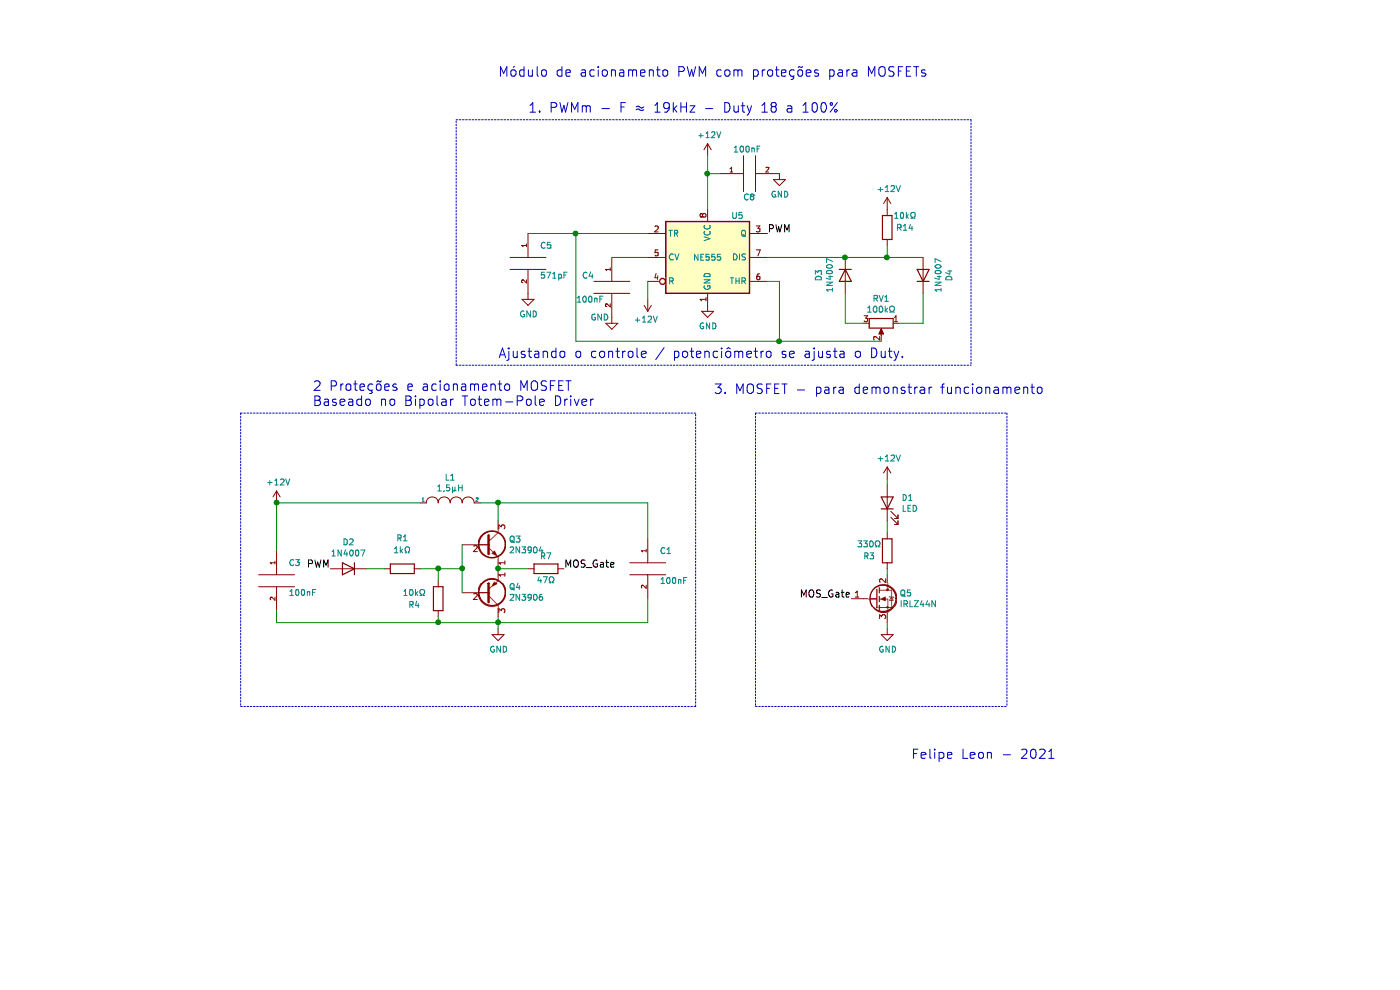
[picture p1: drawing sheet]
EESchema Schematic File Version 4
EELAYER 30 0
EELAYER END
$Descr A4 11693 8268
encoding utf-8
Sheet 1 1
Title ""
Date ""
Rev ""
Comp ""
Comment1 ""
Comment2 ""
Comment3 ""
Comment4 ""
$EndDescr
$Comp
L power:GND #PWR03
U 1 1
P 5600 2550
F 0 "#PWR03" H 5600 2300 50  0001 C CNN
F 1 "GND" H 5605 2377 50  0000 C CNN
F 2 "" H 5600 2550 50  0001 C CNN
F 3 "" H 5600 2550 50  0001 C CNN
	1    5600 2550
	1    0    0    -1  
$EndComp
Text Notes 4100 950  0    79   ~ 0
1. PWMm - F ≈ 19kHz - Duty 18 a 100%
Text Notes 3850 650  0    79   ~ 0
Módulo de acionamento PWM com proteções para MOSFETs
$Comp
L power:+12V #PWR07
U 1 1
P 5600 1300
F 0 "#PWR07" H 5600 1150 50  0001 C CNN
F 1 "+12V" H 5615 1473 50  0000 C CNN
F 2 "" H 5600 1300 50  0001 C CNN
F 3 "" H 5600 1300 50  0001 C CNN
	1    5600 1300
	1    0    0    -1  
$EndComp
Text Label 6100 1950 0    59   ~ 0
PWM
$Comp
L power:GND #PWR09
U 1 1
P 4100 2450
F 0 "#PWR09" H 4100 2200 50  0001 C CNN
F 1 "GND" H 4105 2277 50  0000 C CNN
F 2 "" H 4100 2450 50  0001 C CNN
F 3 "" H 4100 2450 50  0001 C CNN
	1    4100 2450
	1    0    0    -1  
$EndComp
Wire Notes Line
	3500 3050 3500 1000
Wire Notes Line
	3500 1000 7800 1000
Wire Notes Line
	7800 1000 7800 3050
Wire Notes Line
	3500 3050 7800 3050
$Comp
L pspice:CAP C8
U 1 1
P 5950 1450
F 0 "C8" V 5750 1400 50  0000 L CNN
F 1 "100nF" V 6150 1350 50  0000 L CNN
F 2 "Capacitor_THT:C_Disc_D7.5mm_W5.0mm_P5.00mm" H 5950 1450 50  0001 C CNN
F 3 "~" H 5950 1450 50  0001 C CNN
	1    5950 1450
	0    -1   -1   0   
$EndComp
$Comp
L power:GND #PWR020
U 1 1
P 6200 1450
F 0 "#PWR020" H 6200 1200 50  0001 C CNN
F 1 "GND" H 6205 1277 50  0000 C CNN
F 2 "" H 6200 1450 50  0001 C CNN
F 3 "" H 6200 1450 50  0001 C CNN
	1    6200 1450
	1    0    0    -1  
$EndComp
Wire Wire Line
	5600 1300 5600 1450
Wire Wire Line
	5700 1450 5600 1450
Connection ~ 5600 1450
Wire Wire Line
	5600 1450 5600 1750
$Comp
L pspice:CAP C5
U 1 1
P 4100 2200
F 0 "C5" H 4200 2350 50  0000 L CNN
F 1 "571pF" H 4200 2100 50  0000 L CNN
F 2 "Capacitor_THT:C_Disc_D7.5mm_W5.0mm_P5.00mm" H 4100 2200 50  0001 C CNN
F 3 "~" H 4100 2200 50  0001 C CNN
	1    4100 2200
	1    0    0    -1  
$EndComp
Wire Wire Line
	6100 2350 6200 2350
$Comp
L Device:R R14
U 1 1
P 7100 1900
F 0 "R14" H 7250 1900 50  0000 C CNN
F 1 "10kΩ" H 7250 2000 50  0000 C CNN
F 2 "Resistor_THT:R_Axial_DIN0207_L6.3mm_D2.5mm_P10.16mm_Horizontal" V 7030 1900 50  0001 C CNN
F 3 "~" H 7100 1900 50  0001 C CNN
	1    7100 1900
	1    0    0    -1  
$EndComp
$Comp
L power:+12V #PWR06
U 1 1
P 7100 1750
F 0 "#PWR06" H 7100 1600 50  0001 C CNN
F 1 "+12V" H 7115 1923 50  0000 C CNN
F 2 "" H 7100 1750 50  0001 C CNN
F 3 "" H 7100 1750 50  0001 C CNN
	1    7100 1750
	1    0    0    -1  
$EndComp
$Comp
L Timer:NE555 U5
U 1 1
P 5600 2150
F 0 "U5" H 5850 2500 50  0000 C CNN
F 1 "NE555" H 5600 2150 50  0000 C CNN
F 2 "Package_DIP:DIP-8_W7.62mm_LongPads" H 5600 2150 50  0001 C CNN
F 3 "http://www.ti.com/lit/ds/symlink/ne555.pdf" H 5600 2150 50  0001 C CNN
	1    5600 2150
	1    0    0    -1  
$EndComp
$Comp
L pspice:CAP C4
U 1 1
P 4800 2400
F 0 "C4" H 4550 2500 50  0000 L CNN
F 1 "100nF" H 4500 2300 50  0000 L CNN
F 2 "Capacitor_THT:C_Disc_D7.5mm_W5.0mm_P5.00mm" H 4800 2400 50  0001 C CNN
F 3 "~" H 4800 2400 50  0001 C CNN
	1    4800 2400
	1    0    0    -1  
$EndComp
$Comp
L power:GND #PWR05
U 1 1
P 4800 2650
F 0 "#PWR05" H 4800 2400 50  0001 C CNN
F 1 "GND" H 4700 2650 50  0000 C CNN
F 2 "" H 4800 2650 50  0001 C CNN
F 3 "" H 4800 2650 50  0001 C CNN
	1    4800 2650
	1    0    0    -1  
$EndComp
Wire Wire Line
	4500 2850 4500 1950
Wire Wire Line
	4500 1950 5100 1950
Wire Wire Line
	5100 2150 4800 2150
$Comp
L power:+12V #PWR01
U 1 1
P 5100 2500
F 0 "#PWR01" H 5100 2350 50  0001 C CNN
F 1 "+12V" H 5115 2673 50  0000 C CNN
F 2 "" H 5100 2500 50  0001 C CNN
F 3 "" H 5100 2500 50  0001 C CNN
	1    5100 2500
	-1   0    0    1   
$EndComp
Wire Wire Line
	5100 2500 5100 2350
Connection ~ 4500 1950
Wire Notes Line
	6000 3450 6000 5900
Text Notes 5650 3300 0    79   ~ 0
3. MOSFET - para demonstrar funcionamento
$Comp
L Transistor_FET:IRLZ44N Q5
U 1 1
P 7000 5000
F 0 "Q5" H 7204 5046 50  0000 L CNN
F 1 "IRLZ44N" H 7204 4955 50  0000 L CNN
F 2 "Package_TO_SOT_THT:TO-220-3_Vertical" H 7250 4925 50  0001 L CIN
F 3 "http://www.irf.com/product-info/datasheets/data/irlz44n.pdf" H 7000 5000 50  0001 L CNN
	1    7000 5000
	1    0    0    -1  
$EndComp
Text Label 6800 5000 2    59   ~ 0
MOS_Gate
$Comp
L power:+12V #PWR015
U 1 1
P 7100 4000
F 0 "#PWR015" H 7100 3850 50  0001 C CNN
F 1 "+12V" H 7115 4173 50  0000 C CNN
F 2 "" H 7100 4000 50  0001 C CNN
F 3 "" H 7100 4000 50  0001 C CNN
	1    7100 4000
	1    0    0    -1  
$EndComp
$Comp
L Device:LED D1
U 1 1
P 7100 4200
F 0 "D1" V 7139 4082 50  0000 R CNN
F 1 "LED" V 7048 4082 50  0000 R CNN
F 2 "" H 7100 4200 50  0001 C CNN
F 3 "~" H 7100 4200 50  0001 C CNN
	1    7100 4200
	0    -1   -1   0   
$EndComp
Wire Wire Line
	7100 4450 7100 4350
$Comp
L Device:R R3
U 1 1
P 7100 4600
F 0 "R3" H 7250 4650 50  0000 C CNN
F 1 "330Ω" H 7250 4550 50  0000 C CNN
F 2 "Resistor_THT:R_Axial_DIN0207_L6.3mm_D2.5mm_P10.16mm_Horizontal" V 7030 4600 50  0001 C CNN
F 3 "~" H 7100 4600 50  0001 C CNN
	1    7100 4600
	-1   0    0    1   
$EndComp
$Comp
L power:GND #PWR016
U 1 1
P 7100 5250
F 0 "#PWR016" H 7100 5000 50  0001 C CNN
F 1 "GND" H 7105 5077 50  0000 C CNN
F 2 "" H 7100 5250 50  0001 C CNN
F 3 "" H 7100 5250 50  0001 C CNN
	1    7100 5250
	1    0    0    -1  
$EndComp
$Comp
L Device:R R7
U 1 1
P 4250 4750
F 0 "R7" V 4350 4750 50  0000 C CNN
F 1 "47Ω" V 4150 4750 50  0000 C CNN
F 2 "Resistor_THT:R_Axial_DIN0207_L6.3mm_D2.5mm_P10.16mm_Horizontal" V 4180 4750 50  0001 C CNN
F 3 "~" H 4250 4750 50  0001 C CNN
	1    4250 4750
	0    -1   -1   0   
$EndComp
$Comp
L Device:R_POT RV1
U 1 1
P 7050 2700
F 0 "RV1" V 6843 2700 50  0000 C CNN
F 1 "100kΩ" V 6934 2700 50  0000 C CNN
F 2 "Potentiometer_THT:Potentiometer_Alps_RK163_Single_Horizontal" H 7050 2700 50  0001 C CNN
F 3 "~" H 7050 2700 50  0001 C CNN
	1    7050 2700
	0    1    1    0   
$EndComp
Wire Wire Line
	4100 1950 4500 1950
$Comp
L Diode:1N4007 D4
U 1 1
P 7400 2300
F 0 "D4" H 7400 2083 50  0000 C CNN
F 1 "1N4007" H 7400 2174 50  0000 C CNN
F 2 "Diode_THT:D_DO-41_SOD81_P10.16mm_Horizontal" H 7400 2125 50  0001 C CNN
F 3 "http://www.vishay.com/docs/88503/1n4001.pdf" H 7400 2300 50  0001 C CNN
	1    7400 2300
	0    -1   -1   0   
$EndComp
$Comp
L Diode:1N4007 D3
U 1 1
P 6750 2300
F 0 "D3" H 6750 2083 50  0000 C CNN
F 1 "1N4007" H 6750 2174 50  0000 C CNN
F 2 "Diode_THT:D_DO-41_SOD81_P10.16mm_Horizontal" H 6750 2125 50  0001 C CNN
F 3 "http://www.vishay.com/docs/88503/1n4001.pdf" H 6750 2300 50  0001 C CNN
	1    6750 2300
	0    1    1    0   
$EndComp
Wire Wire Line
	6200 2850 6200 2350
Wire Wire Line
	7200 2700 7400 2700
Wire Wire Line
	7400 2700 7400 2450
Wire Wire Line
	7400 2150 7100 2150
Connection ~ 6750 2150
Wire Wire Line
	6750 2450 6750 2700
Wire Wire Line
	6750 2700 6900 2700
Wire Wire Line
	7100 2150 7100 2050
Connection ~ 7100 2150
Wire Wire Line
	7100 2150 6750 2150
Wire Wire Line
	4500 2850 6200 2850
Connection ~ 6200 2850
Wire Wire Line
	6200 2850 7050 2850
Wire Wire Line
	6100 2150 6750 2150
Text Notes 3850 3000 0    79   ~ 0
Ajustando o controle / potenciômetro se ajusta o Duty.
Text Notes 7300 6350 0    79   ~ 0
Felipe Leon - 2021
Wire Wire Line
	7100 4800 7100 4750
Wire Wire Line
	7100 5250 7100 5200
Wire Wire Line
	7100 4000 7100 4050
Wire Notes Line
	6000 5900 8100 5900
Wire Notes Line
	6000 3450 8100 3450
Wire Notes Line
	8100 3450 8100 5900
Wire Wire Line
	2000 5200 2000 5100
Wire Wire Line
	2000 4200 2000 4600
Connection ~ 2000 4200
Wire Wire Line
	2000 4200 3200 4200
Wire Wire Line
	2900 4750 2750 4750
Wire Wire Line
	3350 5200 3850 5200
Connection ~ 3350 5200
Wire Wire Line
	3350 5150 3350 5200
Wire Wire Line
	3350 4750 3550 4750
Connection ~ 3350 4750
Wire Wire Line
	3350 4850 3350 4750
Wire Wire Line
	3550 4750 3550 4950
Connection ~ 3550 4750
Wire Wire Line
	3200 4750 3350 4750
Wire Wire Line
	3550 4550 3550 4750
$Comp
L Device:R R1
U 1 1
P 3050 4750
F 0 "R1" V 3300 4750 50  0000 C CNN
F 1 "1kΩ" V 3200 4750 50  0000 C CNN
F 2 "Resistor_THT:R_Axial_DIN0207_L6.3mm_D2.5mm_P10.16mm_Horizontal" V 2980 4750 50  0001 C CNN
F 3 "~" H 3050 4750 50  0001 C CNN
	1    3050 4750
	0    -1   -1   0   
$EndComp
Wire Wire Line
	3850 4350 3850 4200
Wire Wire Line
	3700 4200 3850 4200
$Comp
L pspice:INDUCTOR L1
U 1 1
P 3450 4200
F 0 "L1" H 3450 4415 50  0000 C CNN
F 1 "1,5µH" H 3450 4324 50  0000 C CNN
F 2 "" H 3450 4200 50  0001 C CNN
F 3 "~" H 3450 4200 50  0001 C CNN
	1    3450 4200
	1    0    0    -1  
$EndComp
Wire Wire Line
	3850 5200 3850 5150
Connection ~ 3850 5200
Wire Wire Line
	3850 5250 3850 5200
Wire Wire Line
	5100 5000 5100 5200
$Comp
L power:GND #PWR02
U 1 1
P 3850 5250
F 0 "#PWR02" H 3850 5000 50  0001 C CNN
F 1 "GND" H 3855 5077 50  0000 C CNN
F 2 "" H 3850 5250 50  0001 C CNN
F 3 "" H 3850 5250 50  0001 C CNN
	1    3850 5250
	1    0    0    -1  
$EndComp
$Comp
L pspice:CAP C3
U 1 1
P 2000 4850
F 0 "C3" H 2100 5000 50  0000 L CNN
F 1 "100nF" H 2100 4750 50  0000 L CNN
F 2 "Capacitor_THT:C_Disc_D7.5mm_W5.0mm_P5.00mm" H 2000 4850 50  0001 C CNN
F 3 "~" H 2000 4850 50  0001 C CNN
	1    2000 4850
	1    0    0    -1  
$EndComp
Wire Wire Line
	5100 4200 5100 4500
$Comp
L pspice:CAP C1
U 1 1
P 5100 4750
F 0 "C1" H 5200 4900 50  0000 L CNN
F 1 "100nF" H 5200 4650 50  0000 L CNN
F 2 "Capacitor_THT:C_Disc_D7.5mm_W5.0mm_P5.00mm" H 5100 4750 50  0001 C CNN
F 3 "~" H 5100 4750 50  0001 C CNN
	1    5100 4750
	1    0    0    -1  
$EndComp
Text Label 4400 4750 0    59   ~ 0
MOS_Gate
Text Label 2450 4750 2    59   ~ 0
PWM
$Comp
L Diode:1N4007 D2
U 1 1
P 2600 4750
F 0 "D2" H 2600 4533 50  0000 C CNN
F 1 "1N4007" H 2600 4624 50  0000 C CNN
F 2 "Diode_THT:D_DO-41_SOD81_P10.16mm_Horizontal" H 2600 4575 50  0001 C CNN
F 3 "http://www.vishay.com/docs/88503/1n4001.pdf" H 2600 4750 50  0001 C CNN
	1    2600 4750
	-1   0    0    1   
$EndComp
$Comp
L Device:R R4
U 1 1
P 3350 5000
F 0 "R4" H 3150 4950 50  0000 C CNN
F 1 "10kΩ" H 3150 5050 50  0000 C CNN
F 2 "Resistor_THT:R_Axial_DIN0207_L6.3mm_D2.5mm_P10.16mm_Horizontal" V 3280 5000 50  0001 C CNN
F 3 "~" H 3350 5000 50  0001 C CNN
	1    3350 5000
	1    0    0    -1  
$EndComp
Connection ~ 3850 4750
Wire Wire Line
	3850 4750 4100 4750
$Comp
L power:+12V #PWR013
U 1 1
P 2000 4200
F 0 "#PWR013" H 2000 4050 50  0001 C CNN
F 1 "+12V" H 2015 4373 50  0000 C CNN
F 2 "" H 2000 4200 50  0001 C CNN
F 3 "" H 2000 4200 50  0001 C CNN
	1    2000 4200
	1    0    0    -1  
$EndComp
$Comp
L Transistor_BJT:2N3906 Q4
U 1 1
P 3750 4950
F 0 "Q4" H 3940 4904 50  0000 L CNN
F 1 "2N3906" H 3940 4995 50  0000 L CNN
F 2 "Package_TO_SOT_THT:TO-92_Inline" H 3950 4875 50  0001 L CIN
F 3 "https://www.onsemi.com/pub/Collateral/2N3906-D.PDF" H 3750 4950 50  0001 L CNN
	1    3750 4950
	1    0    0    1   
$EndComp
$Comp
L Transistor_BJT:2N3904 Q3
U 1 1
P 3750 4550
F 0 "Q3" H 3940 4596 50  0000 L CNN
F 1 "2N3904" H 3940 4505 50  0000 L CNN
F 2 "Package_TO_SOT_THT:TO-92_Inline" H 3950 4475 50  0001 L CIN
F 3 "https://www.onsemi.com/pub/Collateral/2N3903-D.PDF" H 3750 4550 50  0001 L CNN
	1    3750 4550
	1    0    0    -1  
$EndComp
Text Notes 2300 3400 0    79   ~ 0
2 Proteções e acionamento MOSFET\nBaseado no Bipolar Totem-Pole Driver
Wire Notes Line
	5500 5900 5500 3450
Wire Wire Line
	3850 5200 5100 5200
Wire Wire Line
	3850 4200 5100 4200
Connection ~ 3850 4200
Wire Notes Line
	1700 3450 1700 5900
Wire Notes Line
	1700 5900 5500 5900
Wire Notes Line
	1700 3450 5500 3450
Wire Wire Line
	2000 5200 3350 5200
$EndSCHEMATC
